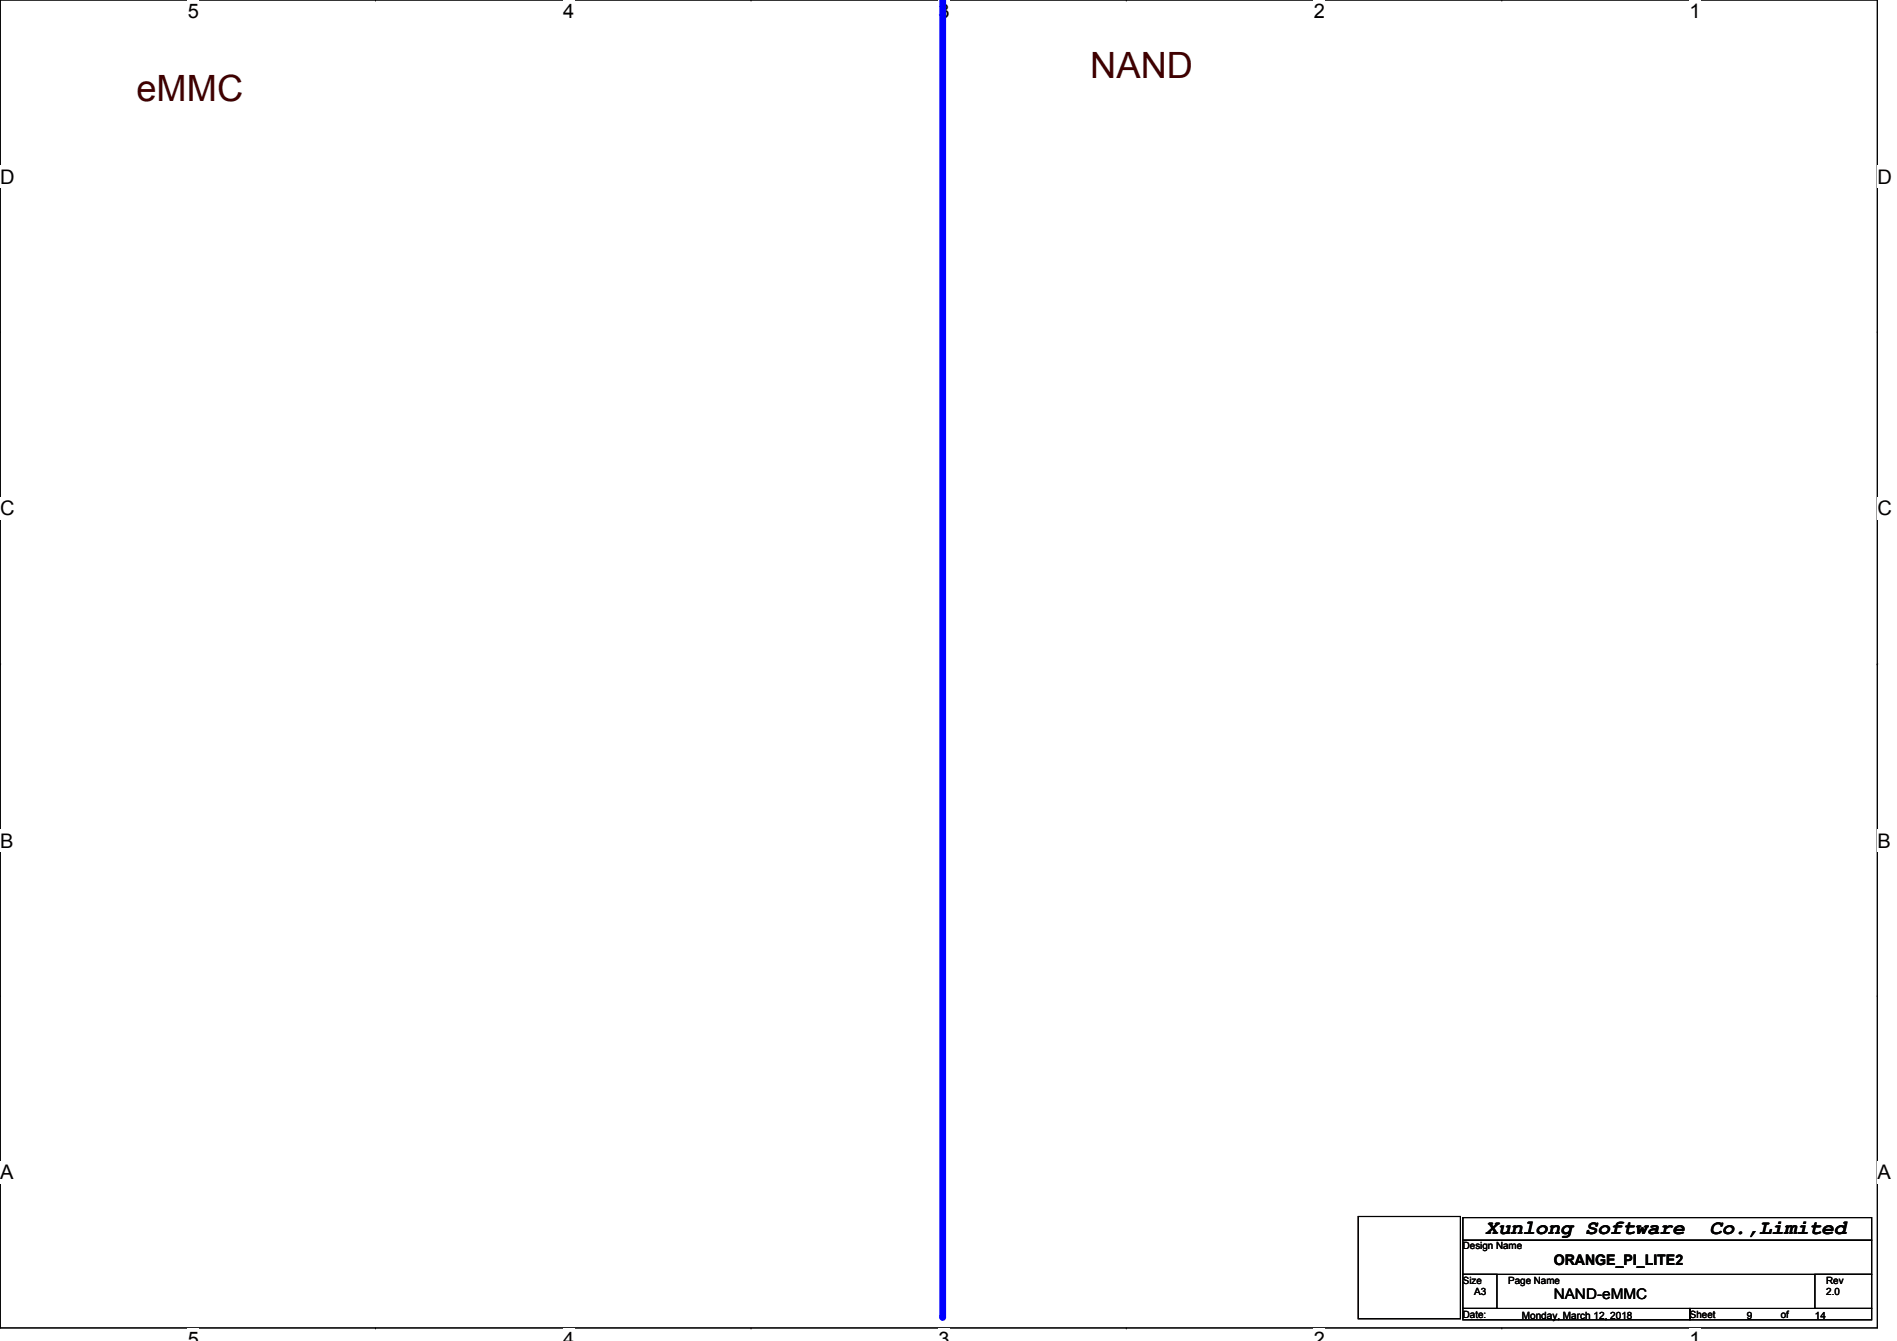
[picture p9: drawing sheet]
<svg xmlns="http://www.w3.org/2000/svg" width="297mm" height="210mm" viewBox="0 0 297 210" stroke-linecap="round" stroke-linejoin="round" font-family="sans-serif">
<path d="M0 0h294v207.9h-294z" fill="none" stroke="#000" stroke-width=".17"/>
<g fill="#fff">
<path d="M29.4 0h1.8v3.5h-1.8z"/>
<path d="M29.4 207.9h1.8v2h-1.8z"/>
</g>
<path d="M58.8 0h.1M58.8 207.9h.1" fill="none" stroke="#000" stroke-width=".17"/>
<g fill="#fff">
<path d="M88.2 0h1.7v3.5h-1.7z"/>
<path d="M88.2 207.9h1.7v2h-1.7z"/>
</g>
<path d="M117.6 0h.1M117.6 207.9h.1" fill="none" stroke="#000" stroke-width=".17"/>
<g fill="#fff">
<path d="M147 0h1.7v3.5h-1.7z"/>
<path d="M147 207.9h1.7v2h-1.7z"/>
</g>
<path d="M176.4 0h.1M176.4 207.9h.1" fill="none" stroke="#000" stroke-width=".17"/>
<g fill="#fff">
<path d="M205.7 0h1.8v3.5h-1.8z"/>
<path d="M205.7 207.9h1.8v2h-1.8z"/>
</g>
<path d="M235.2 0h.1M235.2 207.9h.1" fill="none" stroke="#000" stroke-width=".17"/>
<g fill="#fff">
<path d="M264.5 0h1.8v3.5h-1.8z"/>
<path d="M264.5 207.9h1.8v2h-1.8z"/>
<path d="M0 26h2.3v3.4h-2.3z"/>
<path d="M294 26h2.2v3.4h-2.2z"/>
<path d="M0 77.9h2.3v3.5h-2.3z"/>
<path d="M294 77.9h2.2v3.5h-2.2z"/>
</g>
<path d="M0 51.9h.1M294 51.9h.1" fill="none" stroke="#000" stroke-width=".17"/>
<g fill="#fff">
<path d="M0 129.9h2.1v3.4h-2.1z"/>
<path d="M294 129.9h2v3.4h-2z"/>
</g>
<path d="M0 103.9h.1M294 103.9h.1" fill="none" stroke="#000" stroke-width=".17"/>
<path d="M0 103.9h.1M294 103.9h.1" fill="none" stroke="#000" stroke-width=".16"/>
<g fill="#fff">
<path d="M0 181.8h2.1v3.5h-2.1z"/>
<path d="M294 181.8h2v3.5h-2z"/>
</g>
<path d="M0 155.9h.1M294 155.9h.1" fill="none" stroke="#000" stroke-width=".17"/>
<path d="M147.6 0v206.1" fill="none" stroke="#00f" stroke-width="1.1"/>
<circle cx="147.6" cy="206.1" r=".53" fill="#00f"/>
<path d="M212.7 190.4h16v16h-16zM229.1 190.6h64v3.5h-64zM229.1 194.1h64v5.4h-64zM229.1 199.5h5.3v5.3h-5.3zM284.2 199.5h8.9v5.3h-8.9zM229.1 204.8h35.5v1.8h-35.5zM264.6 204.8h28.5v1.8h-28.5z" fill="none" stroke="#000" stroke-width=".17"/>
<g font-size="5.7" fill="#400000">
<text x="21.4" y="15.7">eMMC</text>
<text x="170.7" y="12.2">NAND</text>
</g>
<g font-size="3.2">
<text x="232.6" y="193.1">Xunlong Software</text>
<text x="267.7" y="193.1">Co.,Limited</text>
</g>
<g font-size="3.1">
<text x="29.4" y="2.8">5</text>
<text x="88.2" y="2.8">4</text>
<text x="147" y="2.8">3</text>
<text x="205.7" y="2.8">2</text>
<text x="264.5" y="2.8">1</text>
<text x="0" y="28.7">D</text>
<text x="294" y="28.7">D</text>
<text x="0" y="80.7">C</text>
<text x="294" y="80.7">C</text>
<text x="0" y="132.7">B</text>
<text x="294" y="132.7">B</text>
<text x="0" y="184.6">A</text>
<text x="294" y="184.6">A</text>
<text x="29.4" y="210.7">5</text>
<text x="88.2" y="210.7">4</text>
<text x="147" y="210.7">3</text>
<text x="205.7" y="210.7">2</text>
<text x="264.5" y="210.7">1</text>
</g>
<g font-size="2.3">
<text x="243.3" y="198">ORANGE_PI_LITE2</text>
<text x="243.3" y="203.3">NAND-eMMC</text>
</g>
<g font-size="1.6">
<text x="229.1" y="195.6">Design Name</text>
<text x="229.1" y="200.9">Size</text>
<text x="230.8" y="202.7">A3</text>
<text x="236.2" y="200.9">Page Name</text>
<text x="286" y="200.9">Rev</text>
<text x="286" y="202.7">2.0</text>
<text x="229.1" y="206.2">Date:</text>
<text x="238.3" y="206.5">Monday, March 12, 2018</text>
<text x="264.6" y="206.2">Sheet</text>
<text x="273.5" y="206.5">9</text>
<text x="278.8" y="206.2">of</text>
<text x="284.2" y="206.5">14</text>
</g>
</svg>
